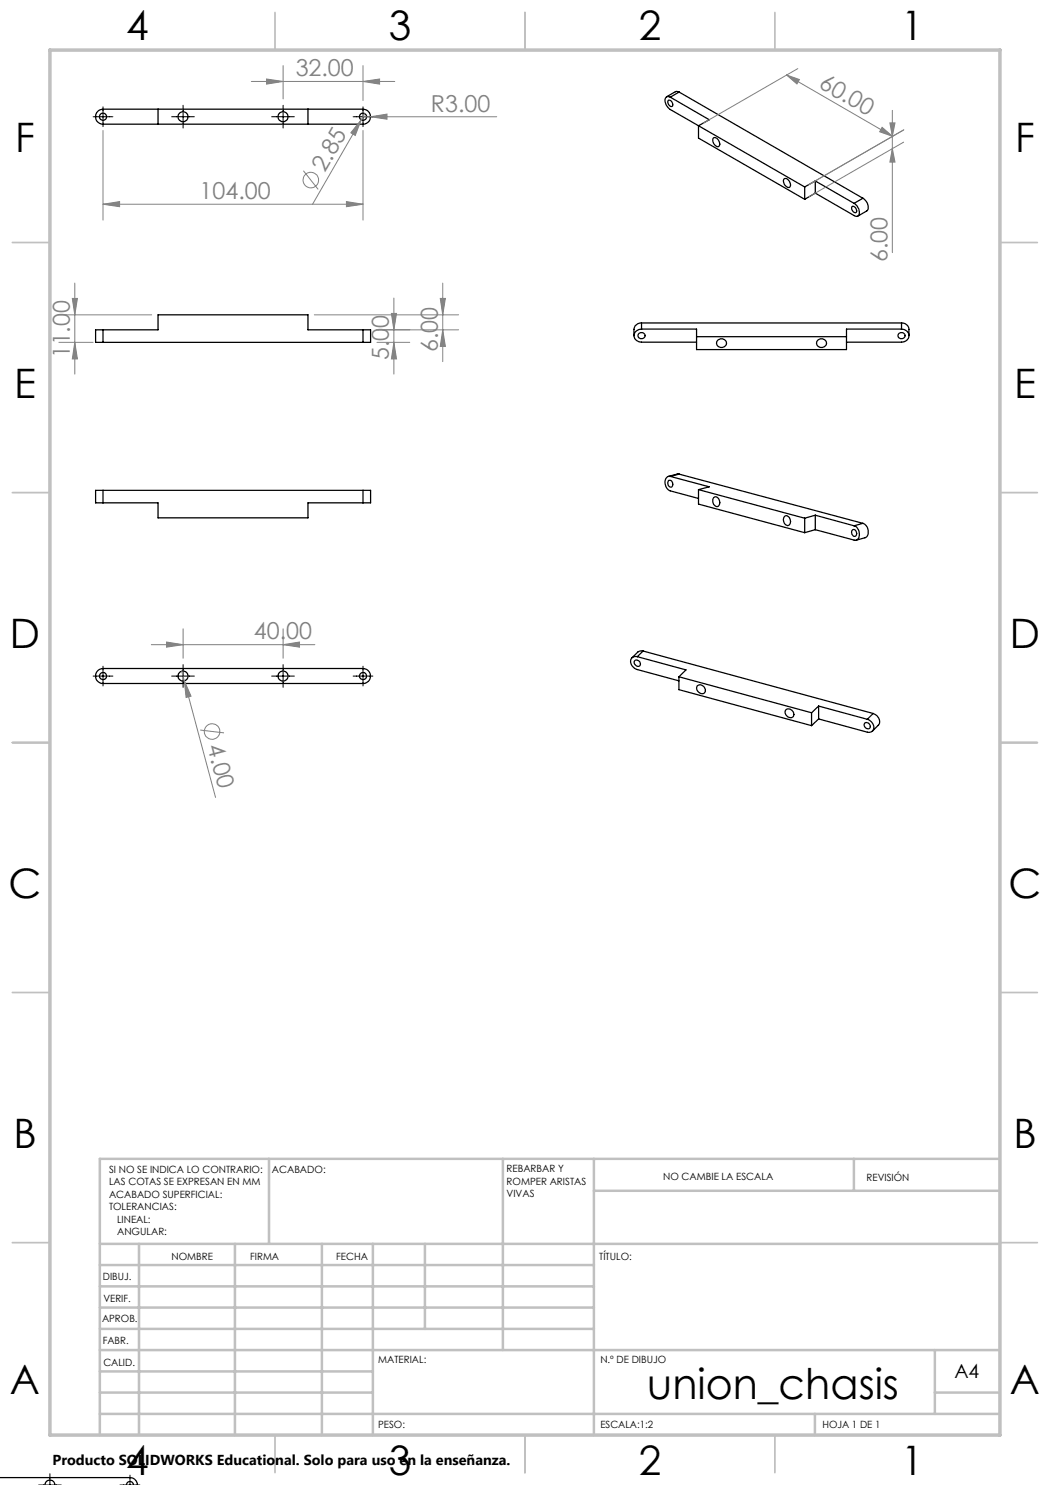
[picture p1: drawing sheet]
<svg xmlns="http://www.w3.org/2000/svg" width="210mm" height="297mm" viewBox="0 0 210 297" stroke-linecap="round" stroke-linejoin="round" font-family="sans-serif">
<g fill="none" stroke="#000" stroke-width=".25">
<path d="M134.1 19.4a.76 .76 0 0 0-1 .2 .76 .76 0 0 0 0 1l.3 .7 .7 .6 5.6 3.2M134.1 19.4l7.8 4.6-2.2 1.1M135.8 18.4l-.7-.1-1.8 1.1M135.8 18.4l-1.7 1M135.8 18.4l36.8 21.2M19.5 22.3l.4-.3 .7-.2h52a1.5 1.5 0 0 1 1.5 1.5 1.5 1.5 0 0 1-1.5 1.5h-52a1.48 1.48 0 0 1-1.4-.9 1.48 1.48 0 0 1 .3-1.6zM31.6 21.8v3M61.6 21.8v3M133.6 20.1a.75 .75 0 0 1 .8 .3 .75 .75 0 0 1 0 .9 .89 .89 0 0 1-.8-1.2zM139.7 25.1l21.2 12.3M139.7 25.1v2.5l21.2 12.3M142.7 27.6a.99 .99 0 0 1 1.2 1.1 .51 .51 0 0 1-.3 .6 .51 .51 0 0 1-.6-.3 1.25 1.25 0 0 1-.3-1.4z"/>
<path d="M156.8 35.8a1.07 1.07 0 0 1 1.3 1.2 .51 .51 0 0 1-.4 .5 .51 .51 0 0 1-.6-.3 1.21 1.21 0 0 1-.3-1.4zM160.9 37.4v2.5M163.1 38.6l7.7 4.5a.7 .7 0 0 0 .9 0 .7 .7 0 0 0 .1-.9 2.19 2.19 0 0 0-1-1.5M163.1 36.2l7.7 4.5M163.1 36.2l-2.2 1.2M163.1 36.2v2.4M163.1 38.6l-2.2 1.3M172.6 39.6a1.85 1.85 0 0 1 .8 2.6l-1.8 1M172.6 39.6l-1.8 1.1M170.4 41.3a.74 .74 0 0 1 .8 .4 .74 .74 0 0 1-.1 .8 .94 .94 0 0 1-.7-1.2zM20.6 66h-1.5v2.5h1.5M20.6 66h11v-3h30v3h11"/>
<path d="M20.6 66v2.5M20.6 68.5h52M72.6 66h1.5v2.5h-1.5M72.6 66v2.5M128.3 65.8a1.32 1.32 0 0 0-1.5 1.3 1.32 1.32 0 0 0 1.5 1.3h11M128.3 64.6a1.46 1.46 0 0 0-1.5 1.3v1.2M128.3 65.8h11v4.1h30v-4.1h11M128.3 64.6v1.2M128.3 64.6h52M139.3 67.3h30M143.6 68a.93 .93 0 0 1 1.4 0 .93 .93 0 0 1-.1 1.4 .93 .93 0 0 1-1.3-.1 .93 .93 0 0 1 0-1.3zM163.6 68a.93 .93 0 0 1 1.4 0 .93 .93 0 0 1-.1 1.4 .93 .93 0 0 1-1.3-.1 .93 .93 0 0 1 0-1.3z"/>
<path d="M180.3 65.8a1.32 1.32 0 0 1 1.5 1.3 1.32 1.32 0 0 1-1.5 1.3h-11M180.3 64.6a1.39 1.39 0 0 1 1.5 1.3v1.2M180.3 64.6v1.2M20.6 98.1h-1.5v2.5h1.5M20.6 98.1v2.5M20.6 98.1h52M72.6 98.1h1.5v2.5h-1.5M72.6 98.1v2.5M133.7 96.1a.7 .7 0 0 1 .8 .5 .7 .7 0 0 1-.3 .8 .84 .84 0 0 1-.5-1.3zM134.1 95.3a1.14 1.14 0 0 0-1 1.7l.3 .7 .5 .4 5.8 1.6M134.1 95.3l7.8 2.1-2.2 .5M135.8 94.8h-.3l-1.8 .5"/>
<path d="M135.8 94.8l-1.7 .5M135.8 94.8l36.8 9.9M139.7 97.9v2.9l21.2 5.7M139.7 97.9l21.2 5.7M142.7 99.5a.88 .88 0 0 1 1 .1 .88 .88 0 0 1 .3 .9 .66 .66 0 0 1-.6 .8 .66 .66 0 0 1-.7-.6l-.1-.7zM20.6 100.6h11v3h30v-3h11M156.9 103.3a.89 .89 0 0 1 1 .2 .89 .89 0 0 1 .2 1 .64 .64 0 0 1-.7 .6 .64 .64 0 0 1-.6-.6l-.1-.6zM160.9 103.6v2.9M163.1 103v2.9M163.1 103l7.7 2.2M163.1 103l-2.2 .6M163.1 105.9l-2.2 .6"/>
<path d="M170.5 106a.68 .68 0 0 1 .8 .3 .68 .68 0 0 1-.1 .8 .67 .67 0 0 1-.8-.2 .67 .67 0 0 1 0-.8zM170.8 105.2a1.74 1.74 0 0 1 .5 2.8h-.5l-7.7-2.1M172.6 104.7a1.73 1.73 0 0 1 .5 2.8l-1.9 .6M172.6 104.7l-1.8 .5M19.5 134.2l.4-.3 .7-.2h52a1.5 1.5 0 0 1 1.5 1.5 1.5 1.5 0 0 1-1.5 1.5h-52a1.48 1.48 0 0 1-1.4-.9 1.48 1.48 0 0 1 .3-1.6zM126.9 132.1a.69 .69 0 0 1 1 .2 .69 .69 0 0 1-.2 1 .81 .81 0 0 1-.8-1.2zM127.5 131.3a1.09 1.09 0 0 0-1.3 .6 1.09 1.09 0 0 0 .3 1.3l1 .7 8.3 2.3M127.5 131.3l9.7 2.7-1.4 1.4M128.6 130.2l-1 .1-1.2 1.2M128.6 130.2l-1.1 1.1M128.6 130.2l46 12.5M135.8 135.4l26.5 7.2"/>
<path d="M135.8 135.4v2.5l26.5 7.2M139.5 137.2a1.03 1.03 0 0 1 1.3 .1 1.03 1.03 0 0 1 0 1.3 1.09 1.09 0 0 1-1.2-.2 1.09 1.09 0 0 1-.1-1.2zM157.3 141.9a1 1 0 0 1 1.2 .3 1 1 0 0 1-.1 1.3 1.06 1.06 0 0 1-1.1-.4 1.06 1.06 0 0 1 0-1.2zM162.3 142.6v2.5M163.7 143.8l9.8 2.6a1.09 1.09 0 0 0 1.2-.5 1.09 1.09 0 0 0-.3-1.4l-.9-.6M163.7 141.2l9.8 2.7M163.7 141.2l-1.4 1.4M163.7 141.2v2.6M163.7 143.8l-1.4 1.3M173 144.6a.73 .73 0 0 1 .9 .2 .73 .73 0 0 1-.1 .9 .75 .75 0 0 1-.8-.3 .75 .75 0 0 1 0-.8zM174.6 142.7a1.57 1.57 0 0 1 1 2.4l-1.1 1.1M174.6 142.7l-1.1 1.2"/>
<path d="M-.1 295.5h26.1a1.5 1.5 0 0 1 1.5 1.6M9 297.1a.99 .99 0 0 1 1-1.1 .99 .99 0 0 1 1 1.1M25.3 297.1a.72 .72 0 0 1 .7-.8 .72 .72 0 0 1 .7 .8"/>
<circle cx="20.6" cy="23.3" r=".71"/>
<circle cx="36.6" cy="23.3" r=".99"/>
<circle cx="56.6" cy="23.3" r=".99"/>
<circle cx="72.6" cy="23.3" r=".71"/>
<circle cx="128.3" cy="67.1" r=".66"/>
<circle cx="180.3" cy="67.1" r=".66"/>
<circle cx="20.6" cy="135.2" r=".71"/>
<circle cx="36.6" cy="135.2" r=".99"/>
<circle cx="56.6" cy="135.2" r=".99"/>
<circle cx="72.6" cy="135.2" r=".71"/>
</g>
<g fill="none" stroke="#808080" stroke-width=".2">
<path d="M50.3 16.3h28.7M53.3 15.8l3.3 .5-3.3 .5zM56.6 13.1v6.7M72.6 16.3l3.3-.5v1zM72.6 13.1v7M157.3 15l2.6 .9-.5 .9zM157.3 15l21.2 12.3M159.6 13.7l-19 11M20.6 26.1v17.9M60.7 34.1l2.9 3.8M72.2 24l-1.2 3.1-.8-.5zM72.2 24l-9.7 16.8"/>
<path d="M72.6 26.1v17.9M72.6 23.4h26.7M73 22.7l-.8 1.3M74.1 23.4l3.3-.6v1zM176.4 25.5l2.1 1.8-2.6-1zM178 24.6h1l-.5 2.7zM178.5 29.7l.5 2.7h-1zM178.5 22.1v28.4M180.7 28.4l-18.9 10.9M180.8 26l-19 10.9M14.5 59.7h1l-.5 3.3zM15 56.6v18.2"/>
<path d="M20.6 40.8l3.3-.5v1zM20.6 40.8h52M69.3 40.3l3.3 .5-3.3 .5zM78.8 59.6v15.2M88.1 59.7h1l-.6 3.3zM88.5 56.6v15.7M11.8 68.5h6.8M11.8 63h18.5M15 68.5l.5 3.3h-1zM62.9 63h28.8M75.4 68.5h6.6M75.4 66h16.3"/>
<path d="M78.3 62.7h1l-.5 3.3zM78.8 68.5l.5 3.3h-1zM88.5 66l.6 3.3h-1zM30.3 128.9h32.7M33.3 128.4l3.3 .5-3.3 .5zM36.3 134.2l.6 2M36.6 125.8v5.9M36.9 136.2l1.3 3-1 .3zM36.9 136.2l6.2 23.3M56.6 128.9l3.3-.5v1zM56.6 125.8v5.9M40 146l4.8 .6"/>
<circle cx="62.2" cy="36" r="1.56"/>
<circle cx="42.4" cy="146.3" r="1.56"/>
</g>
<g fill="none" stroke="#000" stroke-width=".2">
<path d="M18.6 23.4h4M20.6 21.4v3.9M34.3 23.4h4.6M36.6 21.1v4.5M54.3 23.4h4.6M56.6 21.1v4.5M70.6 23.4h4M72.6 21.4v3.9M18.6 135.2h4M20.6 133.2v4M34.3 135.2h4.6M36.6 132.9v4.6"/>
<path d="M54.3 135.2h4.6M56.6 132.9v4.6M70.6 135.2h4M72.6 133.2v4M7.7 297h4.5M10 294.7v2.4M24 297h4M26 295v2.1"/>
</g>
<g fill="none" stroke="#c0c0c0" stroke-width=".35">
<path d="M55 2.5v7.5M105 2.5v7.5M155 2.5v7.5M2.5 48.5h7.5M200 48.5h7.5M2.5 98.5h7.5M200 98.5h7.5M2.5 148.5h7.5M200 148.5h7.5M2.5 198.5h7.5M200 198.5h7.5M2.5 248.5h7.5"/>
<path d="M200 248.5h7.5M55 287v7.5M105 287v7.5M155 287v7.5"/>
</g>
<g fill="none" stroke="#c0c0c0" stroke-width=".5">
<path d="M53.8 231.8v17M100.6 231.8v38.2M118.8 231.8v55.2M118.8 238.2h81.2M170.8 231.8v6.4M200 231.8h-180v55.2M20 248.8h180M20 257.3h98.8M20 253h98.8M27.8 248.8v38.2M47 248.8v38.2M64.4 248.8v38.2"/>
<path d="M74.6 248.8v38.2M85 248.8v17M20 265.8h98.8M20 261.5h98.8M20 278.5h54.6M20 274.3h54.6M20 270h180M187 278.5h13M187 270v12.8M20 282.8h180M163 282.8v4.2"/>
</g>
<path d="M10 10h190v277h-190z" fill="none" stroke="#c0c0c0" stroke-width=".7"/>
<g fill="#808080">
<path d="M74.1 23.4l3.3-.6v1z"/>
<path d="M72.2 24l-1.2 3.1-.8-.5z"/>
<path d="M36.9 136.2l1.3 3-1 .3z"/>
<path d="M176.4 25.5l2.1 1.8-2.6-1zM157.3 15l2.6 .9-.5 .9z"/>
<path d="M72.6 16.3l3.3-.5v1zM53.3 15.8l3.3 .5-3.3 .5z"/>
<path d="M20.6 40.8l3.3-.5v1zM69.3 40.3l3.3 .5-3.3 .5zM33.3 128.4l3.3 .5-3.3 .5zM56.6 128.9l3.3-.5v1z"/>
<path d="M78.8 68.5l.5 3.3h-1zM78.3 62.7h1l-.5 3.3zM15 68.5l.5 3.3h-1zM14.5 59.7h1l-.5 3.3zM178.5 29.7l.5 2.7h-1zM178 24.6h1l-.5 2.7z"/>
<path d="M88.1 59.7h1l-.6 3.3zM88.5 66l.6 3.3h-1z"/>
</g>
<text font-size="8.5" x="129.4" y="279.7">union_chasis</text>
<g font-size="8.1">
<text x="25.2" y="8">4</text>
<text x="77.7" y="8">3</text>
<text x="127.7" y="8">2</text>
<text x="180.2" y="8">1</text>
<text x="3" y="30.4">F</text>
<text x="203" y="30.4">F</text>
<text x="2.8" y="79.6">E</text>
<text x="202.8" y="79.6">E</text>
<text x="2" y="129.6">D</text>
<text x="202" y="129.6">D</text>
<text x="1.7" y="179.6">C</text>
<text x="201.7" y="179.6">C</text>
<text x="2.7" y="229.6">B</text>
<text x="202.7" y="229.6">B</text>
<text x="2" y="278.9">A</text>
<text x="202" y="278.9">A</text>
<text x="25.2" y="295">4</text>
<text x="77.7" y="295">3</text>
<text x="127.7" y="295">2</text>
<text x="180.2" y="295">1</text>
</g>
<g font-size="4.7" fill="#808080">
<text x="59.1" y="15.3">32.00</text>
<text x="163.6" y="17.4" transform="rotate(30 163.6 17.4)">60.00</text>
<text x="86.2" y="22.3">R3.00</text>
<text x="64.9" y="34.6" transform="rotate(-60 64.9 34.6)">2.85</text>
<text x="39.9" y="39.8">104.00</text>
<text x="177.5" y="52.4" transform="rotate(-90 177.5 52.4)">6.00</text>
<text x="14" y="71.7" transform="rotate(-90 14 71.7)">11.00</text>
<text x="87.6" y="70.4" transform="rotate(-90 87.6 70.4)">6.00</text>
<text x="77.8" y="72" transform="rotate(-90 77.8 72)">5.00</text>
<text x="50.8" y="127.9">40.00</text>
<text x="41.4" y="149.2" transform="rotate(75 41.4 149.2)">4.00</text>
</g>
<text font-size="3.9" x="190.9" y="275.5">A4</text>
<text font-size="2.9" x="10.5" y="292.9">Producto SOLIDWORKS Educational. Solo para uso en la enseñanza.</text>
<g font-size="2">
<text x="21.8" y="234.6">SI NO SE INDICA LO CONTRARIO:</text>
<text x="21.8" y="237.1">LAS COTAS SE EXPRESAN EN MM</text>
<text x="21.8" y="239.6">ACABADO SUPERFICIAL:</text>
<text x="54.4" y="234.6">ACABADO:</text>
<text x="101.3" y="234.5">REBARBAR Y</text>
<text x="101.3" y="237">ROMPER ARISTAS</text>
<text x="101.3" y="239.5">VIVAS</text>
<text x="132.6" y="236">NO CAMBIE LA ESCALA</text>
<text x="173.3" y="236.2">REVISIÓN</text>
<text x="21.8" y="242.1">TOLERANCIAS:</text>
<text x="23.4" y="244.6">LINEAL:</text>
<text x="23.4" y="247.1">ANGULAR:</text>
<text x="34.3" y="252">NOMBRE</text>
<text x="50" y="251.9">FIRMA</text>
<text x="67.2" y="251.9">FECHA</text>
<text x="119.9" y="251.9">TÍTULO:</text>
<text x="20.6" y="256.1">DIBUJ.</text>
<text x="20.7" y="260.3">VERIF.</text>
<text x="20.4" y="264.4">APROB.</text>
<text x="20.5" y="268.8">FABR.</text>
<text x="20.7" y="273.1">CALID.</text>
<text x="75.6" y="272.5">MATERIAL:</text>
<text x="120.1" y="272.5">N.º DE DIBUJO</text>
<text x="75.6" y="285.5">PESO:</text>
<text x="120.1" y="285.6">ESCALA:1:2</text>
<text x="164.5" y="285.6">HOJA 1 DE 1</text>
</g>
</svg>
